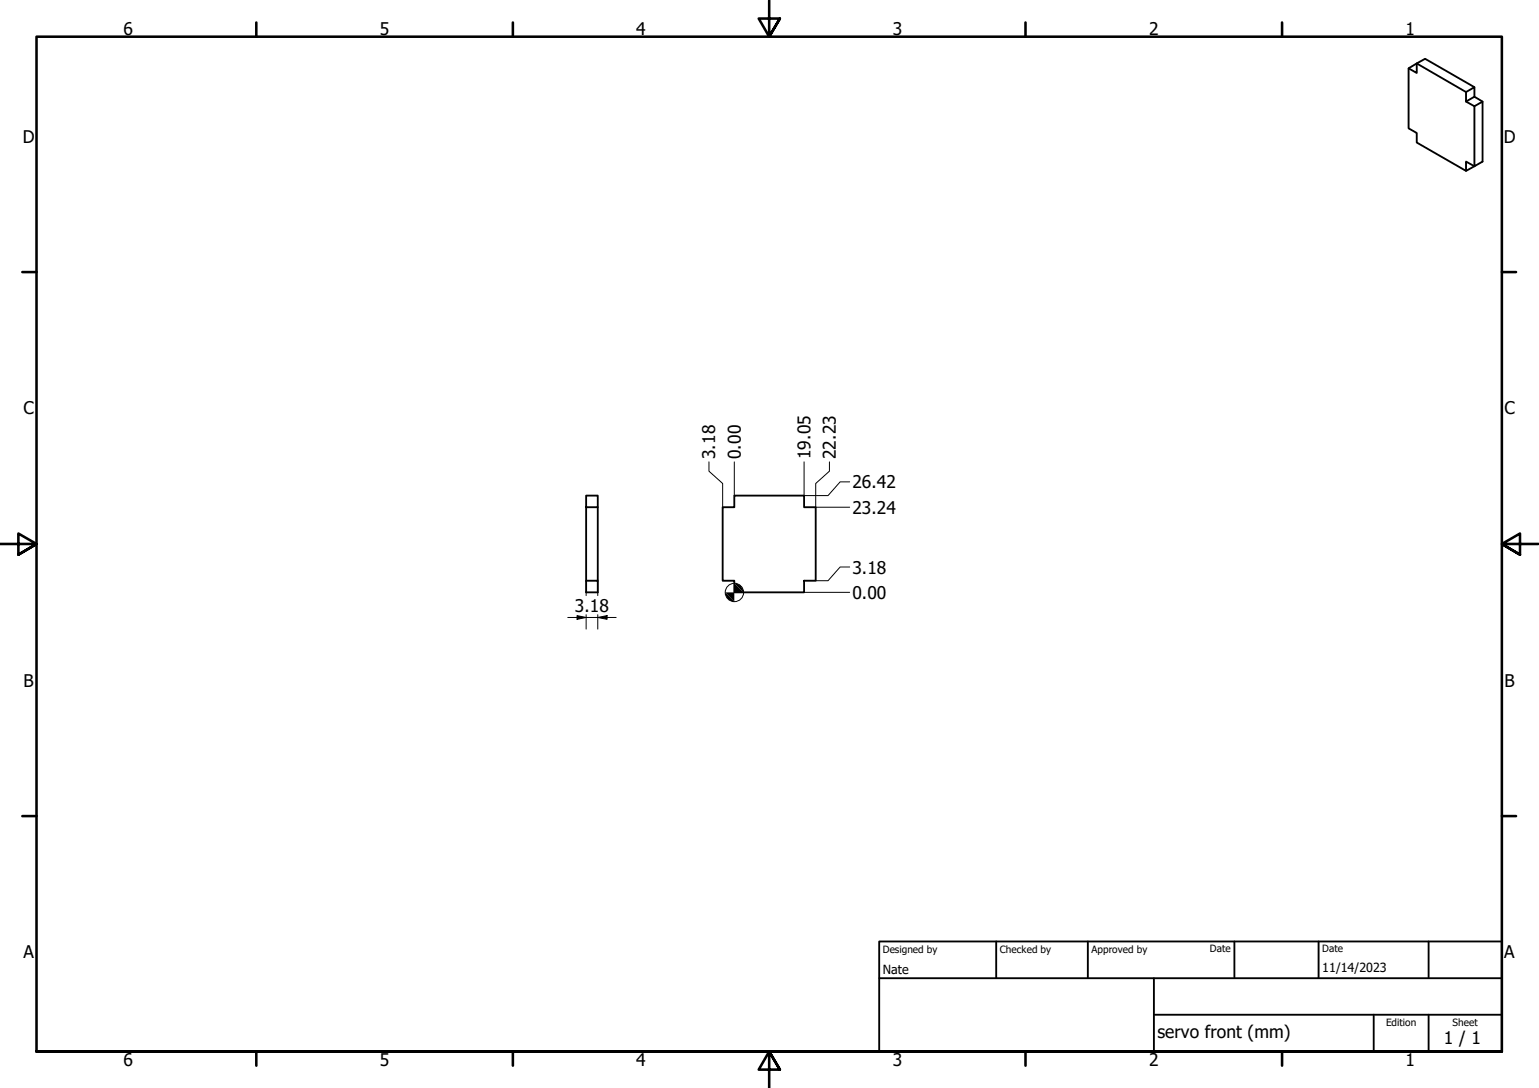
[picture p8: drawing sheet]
<svg xmlns="http://www.w3.org/2000/svg" width="420mm" height="297mm" viewBox="0 0 420 297" stroke-linecap="round" stroke-linejoin="round" font-family="sans-serif">
<!-- layer: Visible (ISO) -->
<path d="M384.6 18.7l2.2 1.2v-2.6l2.3-1.2 13.4 7.7M400.2 25.1v2.6l2.3-1.3 2.2 1.3M400.2 27.7l2.3 1.3 2.2-1.3v16.4l-2.2 1.3v-16.4M402.5 26.4v-2.6l-2.3 1.3-13.4-7.8-2.2 1.4v16.3l2.2 1.3v2.6l13.4 7.8 2.3-1.3-2.3-1.3v2.6M160 135.3h3.2v3.2h-3.2zM160 138.5v20h3.2v3.2h-3.2v-3.2M163.2 138.5v20M197.3 138.5h3.2v-3.2h19v3.2h3.2v20h-3.2v3.2h-19v-3.2h-3.2z" fill="none" stroke="#000" stroke-width=".51"/>
<!-- layer: Border (ISO) -->
<g fill="none" stroke="#000" stroke-width=".7">
<path d="M70 6.1v3.9M140 6.1v3.9M210 0v10l-2.9-4.9h5.8l-2.9 4.9 2.9-4.9M280 6.1v3.9M350 6.1v3.9M6.1 74.3h3.9M410 74.3h3.9M0 148.5h10l-5-2.8v5.7l5-2.9-5 2.9M420 148.5h-10l5-2.8v5.7l-5-2.9 5 2.9M6.1 222.8h3.9M410 222.8h3.9M10 287.1v-277.1h400v277.1h-400h400"/>
<path d="M70 287.1v3.8M140 287.1v3.8M212.9 292l-2.9-4.9 2.9 4.9h-5.8l2.9-4.9v9.9M280 287.1v3.8M350 287.1v3.8"/>
</g>
<!-- layer: Title (ISO) -->
<path d="M240 257h170v30.1h-170zM272 257v10.1M297 257v10.1M337 257v10.1M360 257v10.1M390 257v10.1M240 267.1h170M315 277h95M315 267.1v20M375 277v10.1M390 277v10.1" fill="none" stroke="#000" stroke-width=".51"/>
<!-- layer: Dimension (ISO) -->
<g fill="none" stroke="#000" stroke-width=".27">
<path d="M193.5 126.1v2.5l3.8 3.4v6.5M200.5 126.1v9.2M219.5 126.1v9.2h6.6l3.3-3.7h2.6M226.4 126.1v2.5l-3.7 3.4v6.5h9.3M160 158.5v4.1M163.2 158.5v4.1M232 154.8h-2.6l-3.3 3.7h-3.4M155 168.6h13.2M157.5 168.1l2.5 .5-2.5 .5zM160 167.8v4M163.2 168.6l2.5-.5v1zM163.2 167.8v4"/>
<path d="M219.5 161.7h12.5"/>
<circle cx="200.5" cy="161.8" r="2.51"/>
</g>
<g fill="#000">
<path d="M157.5 168.1l2.5 .5-2.5 .5z" fill-rule="evenodd"/>
<path d="M163.2 168.6l2.5-.5v1z" fill-rule="evenodd"/>
<path d="M198 161.7l2.5 2.6a2.49 2.49 0 0 1-2.5-2.6z" fill-rule="evenodd"/>
<path d="M200.5 159.2v5.1l-2.5-2.6h4.9z" fill-rule="evenodd"/>
<path d="M200.5 159.2a2.49 2.49 0 0 1 2.4 2.5z" fill-rule="evenodd"/>
</g>
<g font-size="4.8">
<text x="33.7" y="9.6">6</text>
<text x="103.7" y="9.6">5</text>
<text x="173.7" y="9.6">4</text>
<text x="243.7" y="9.6">3</text>
<text x="313.7" y="9.6">2</text>
<text x="383.7" y="9.6">1</text>
<text x="6.2" y="38.9">D</text>
<text x="410.5" y="38.9">D</text>
<text x="6.4" y="113.1">C</text>
<text x="410.7" y="113.1">C</text>
<text x="195.3" y="125.3" transform="rotate(-90 195.3 125.3)">3.18</text>
<text x="202.2" y="125.3" transform="rotate(-90 202.2 125.3)">0.00</text>
<text x="221.3" y="125.3" transform="rotate(-90 221.3 125.3)">19.05</text>
<text x="228.2" y="125.3" transform="rotate(-90 228.2 125.3)">22.23</text>
<text x="232.7" y="133.3">26.42</text>
<text x="232.7" y="140.3">23.24</text>
<text x="232.7" y="156.6">3.18</text>
<text x="157" y="167">3.18</text>
<text x="232.7" y="163.5">0.00</text>
<text x="6.4" y="187.4">B</text>
<text x="410.7" y="187.4">B</text>
<text x="6.4" y="261.7">A</text>
<text x="410.7" y="261.7">A</text>
<text x="316" y="283.4">servo front (mm)</text>
<text x="394.2" y="285">1 / 1</text>
<text x="33.7" y="290.9">6</text>
<text x="103.7" y="290.9">5</text>
<text x="173.7" y="290.9">4</text>
<text x="243.7" y="290.9">3</text>
<text x="313.7" y="290.9">2</text>
<text x="383.7" y="290.9">1</text>
</g>
<g font-size="3.4">
<text x="241" y="266">Nate</text>
<text x="361" y="265.5">11/14/2023</text>
</g>
<g font-size="2.7">
<text x="241" y="260.1">Designed by</text>
<text x="273" y="260.1">Checked by</text>
<text x="298" y="260.1">Approved by</text>
<text x="330.3" y="260">Date</text>
<text x="361" y="260">Date</text>
<text x="378.4" y="280.1">Edition</text>
<text x="396.6" y="280.1">Sheet</text>
</g>
</svg>
